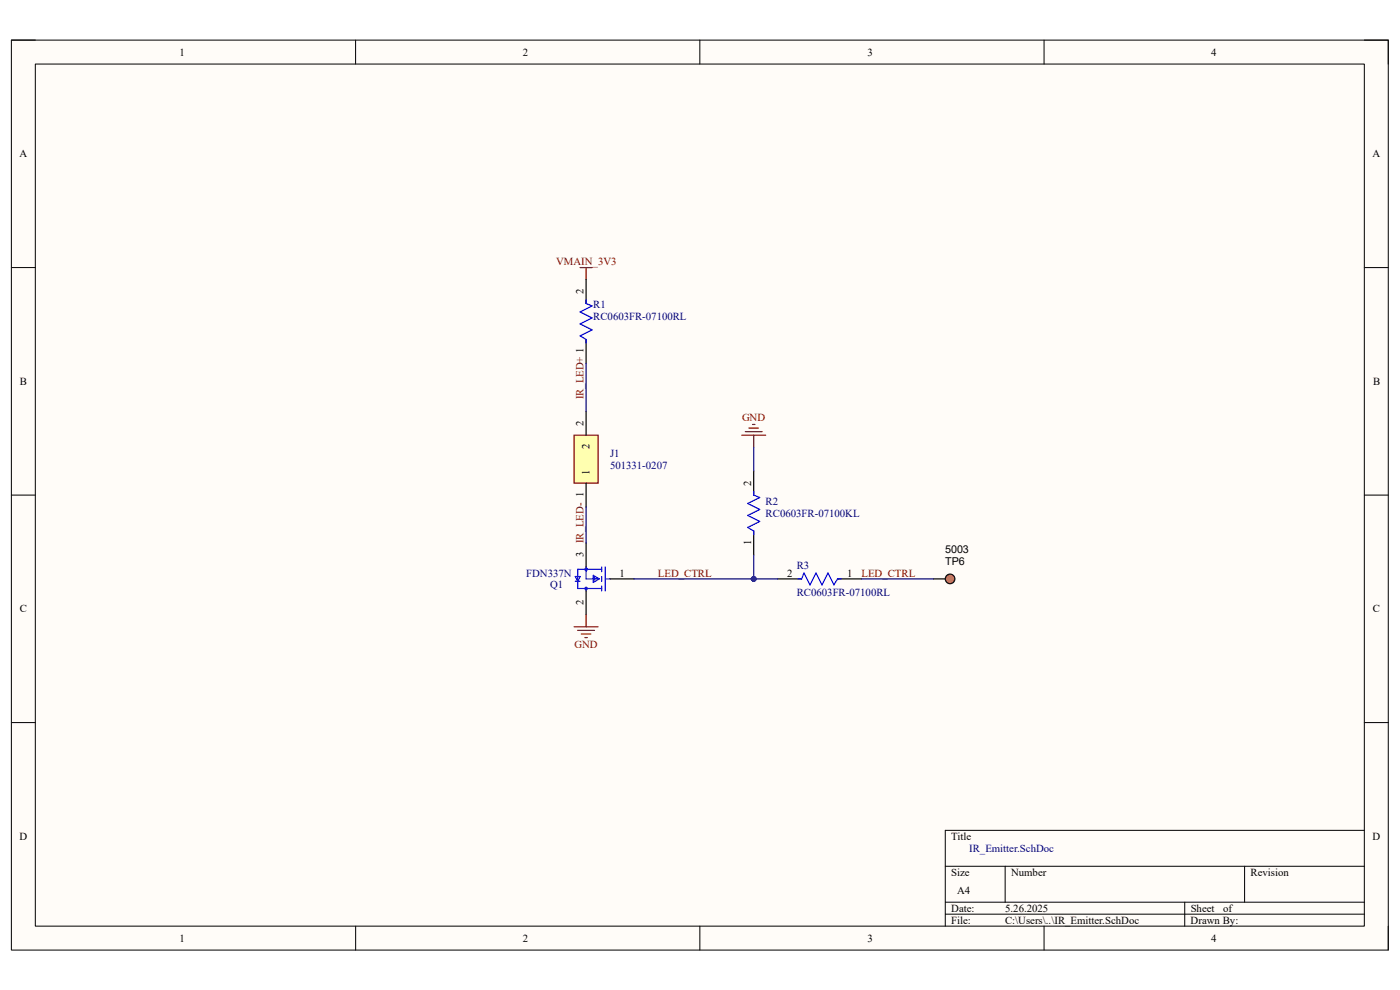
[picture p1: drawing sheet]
<svg xmlns="http://www.w3.org/2000/svg" width="297mm" height="210mm" viewBox="0 0 297 210" stroke-linecap="round" stroke-linejoin="round" font-family="sans-serif">
<path d="M2.4 8.5h292.1v193h-292.1z" fill-rule="evenodd" fill="#fffcf8"/>
<path d="M2.4 8.5h292.1v193h-292.1z" fill="none" stroke="#000" stroke-width=".21"/>
<path d="M7.5 13.6h281.9v182.9h-281.9z" fill-rule="evenodd" fill="#fffcf8"/>
<g fill="none" stroke="#000" stroke-width=".21">
<path d="M2.4 8.5h5.1M7.5 13.6h281.9v182.9h-281.9zM75.4 8.5v5.1M148.5 8.5v5.1M221.5 8.5v5.1M289.4 8.5h5.1v5.1M2.4 56.8h5.1M289.4 56.8h5.1M2.4 105h5.1M289.4 105h5.1M2.4 153.3h5.1M289.4 153.3h5.1"/>
<path d="M289.4 176.1h-88.9v20.4M75.4 196.5v5M148.5 196.5v5M200.5 183.8h88.9M200.5 191.4h88.9M200.5 193.9h88.9M213.2 183.8v7.6M221.5 196.5v5M251.3 191.4v5.1M264 183.8v7.6M294.5 196.5v5"/>
</g>
<path d="M159.9 99.9v5.1M124.3 115.2v5.1M159.9 112.6v5.1M124.3 125.3v5.1M129.4 122.8h5.1" fill="none" stroke="#000" stroke-width=".25"/>
<g fill="none" stroke="#00f" stroke-width=".25">
<path d="M159.9 104.3v.7l1.3 .5-2.6 1.3 2.6 1.3-2.6 1.2 2.6 1.3-2.6 1.3 1.3 .7v.8M122.1 122.3h1l-.5 1zM122.1 123.3h1M124.3 120.3v2.5h2.6M124.3 124.8v.5M125.9 122l1.2 .8-1.2 .8zM126.1 122.3v.8M127.6 120.3v1M127.6 122.3v1M127.6 124.3v1M127.6 120.8h-5v4h5M128.4 120.3v5"/>
<path d="M128.4 122.8h1"/>
<circle cx="124.3" cy="120.8" r=".25"/>
<circle cx="124.3" cy="124.8" r=".25"/>
</g>
<path d="M157.4 92.3h5M158.1 91.6h3.6M158.9 90.8h2M159.6 90h.6M159.9 92.3v2.6M121.8 133h5.1M122.6 133.7h3.5M123.3 134.5h2.1M124.1 135.3h.5M124.3 130.4v2.6" fill="none" stroke="#800000" stroke-width=".25"/>
<path d="M121.8 92.3h5.1v10.2h-5.1z" fill-rule="evenodd" fill="#ffffb0"/>
<path d="M123.1 56.8h2.5M124.3 56.8v2.5M121.8 92.3h5.1v10.2h-5.1z" fill="none" stroke="#800000" stroke-width=".25"/>
<path d="M124.3 59.3v5.1M124.3 72v5.1M124.3 87.2v5.1M124.3 102.5v5.1" fill="none" stroke="#000" stroke-width=".25"/>
<path d="M124.3 63.6v.8l1.3 .5-2.5 1.3 2.5 1.2-2.5 1.3 2.5 1.3-2.5 1.2 1.2 .8v.8" fill="none" stroke="#00f" stroke-width=".25"/>
<circle cx="201.6" cy="122.8" r="1.02" fill="#fd8300"/>
<g fill="none" stroke="#000" stroke-width=".25">
<path d="M165 122.8h5.1M177.7 122.8h5.1M198 122.8h2.5"/>
<circle cx="201.6" cy="122.8" r="1.02"/>
</g>
<path d="M169.3 122.8h.8l.5-1.3 1.2 2.6 1.3-2.6 1.3 2.6 1.3-2.6 1.2 2.6 .8-1.3h.7" fill="none" stroke="#00f" stroke-width=".25"/>
<path d="M159.9 94.9v5M124.3 107.6v7.6M134.5 122.8h30.5M182.8 122.8h15.2" fill="none" stroke="#000080" stroke-width=".25"/>
<circle cx="159.9" cy="122.8" r=".51" fill="#000080"/>
<circle cx="159.9" cy="122.8" r=".51" fill="none" stroke="#000080" stroke-width=".21"/>
<path d="M159.9 117.7v5.1" fill="none" stroke="#000080" stroke-width=".25"/>
<circle cx="159.9" cy="122.8" r=".51" fill="#000080"/>
<circle cx="159.9" cy="122.8" r=".51" fill="none" stroke="#000080" stroke-width=".21"/>
<path d="M124.3 77.1v10.1" fill="none" stroke="#000080" stroke-width=".25"/>
<g font-size="2.3">
<text x="38.1" y="11.8">1</text>
<text x="110.9" y="11.8">2</text>
<text x="184" y="11.8">3</text>
<text x="256.9" y="11.8">4</text>
<text x="4.1" y="33.4">A</text>
<text x="291.2" y="33.4">A</text>
<text x="123.8" y="62.4" transform="rotate(-90 123.8 62.4)">2</text>
<text x="4.2" y="81.7">B</text>
<text x="291.3" y="81.7">B</text>
<text x="123.8" y="90.3" transform="rotate(-90 123.8 90.3)">2</text>
<text x="125.1" y="95.2" transform="rotate(-90 125.1 95.2)">2</text>
<text x="125.1" y="100.7" transform="rotate(-90 125.1 100.7)">1</text>
<text x="159.4" y="103" transform="rotate(-90 159.4 103)">2</text>
<text x="123.8" y="118.2" transform="rotate(-90 123.8 118.2)">3</text>
<text x="159.4" y="115.5" transform="rotate(-90 159.4 115.5)">1</text>
<text x="200.5" y="119.8">TP6</text>
<text x="200.5" y="117.3">5003</text>
<text x="131.4" y="122.3">1</text>
<text x="167" y="122.3">2</text>
<text x="179.7" y="122.3">1</text>
<text x="4.2" y="129.9">C</text>
<text x="123.8" y="128.4" transform="rotate(-90 123.8 128.4)">2</text>
<text x="291.3" y="129.9">C</text>
<text x="4.1" y="178.2">D</text>
<text x="201.8" y="178.2">Title</text>
<text x="291.2" y="178.2">D</text>
<text x="201.8" y="185.8">Size</text>
<text x="214.5" y="185.8">Number</text>
<text x="265.3" y="185.8">Revision</text>
<text x="203.1" y="189.6">A4</text>
<text x="201.8" y="193.4">Date:</text>
<text x="201.8" y="196">File:</text>
<text x="213.2" y="196">C:\Users\..\IR_Emitter.SchDoc</text>
<text x="213.2" y="193.4">5.26.2025</text>
<text x="252.6" y="196">Drawn By:</text>
<text x="252.6" y="193.4">Sheet</text>
<text x="259.5" y="193.4">of</text>
<text x="38.1" y="199.8">1</text>
<text x="110.9" y="199.8">2</text>
<text x="184" y="199.8">3</text>
<text x="256.9" y="199.8">4</text>
</g>
<g font-size="2.3" fill="#800000">
<text x="118" y="56.3">VMAIN_3V3</text>
<text x="123.8" y="84.7" transform="rotate(-90 123.8 84.7)">IR_LED+ 1</text>
<text x="157.4" y="89.3">GND</text>
<text x="123.8" y="115.2" transform="rotate(-90 123.8 115.2)">IR_LED- 1</text>
<text x="139.6" y="122.3">LED_CTRL</text>
<text x="182.8" y="122.3">LED_CTRL</text>
<text x="121.9" y="137.5">GND</text>
</g>
<g font-size="2.3" fill="#000080">
<text x="125.9" y="65.4">R1</text>
<text x="125.9" y="67.9">RC0603FR-07100RL</text>
<text x="129.4" y="96.9">J1</text>
<text x="129.4" y="99.4">501331-0207</text>
<text x="162.4" y="107.1">R2</text>
<text x="162.4" y="109.6">RC0603FR-07100KL</text>
<text x="111.6" y="122.3">FDN337N</text>
<text x="116.7" y="124.8">Q1</text>
<text x="169" y="120.8">R3</text>
<text x="169" y="126.4">RC0603FR-07100RL</text>
<text x="205.6" y="180.7">IR_Emitter.SchDoc</text>
</g>
</svg>
